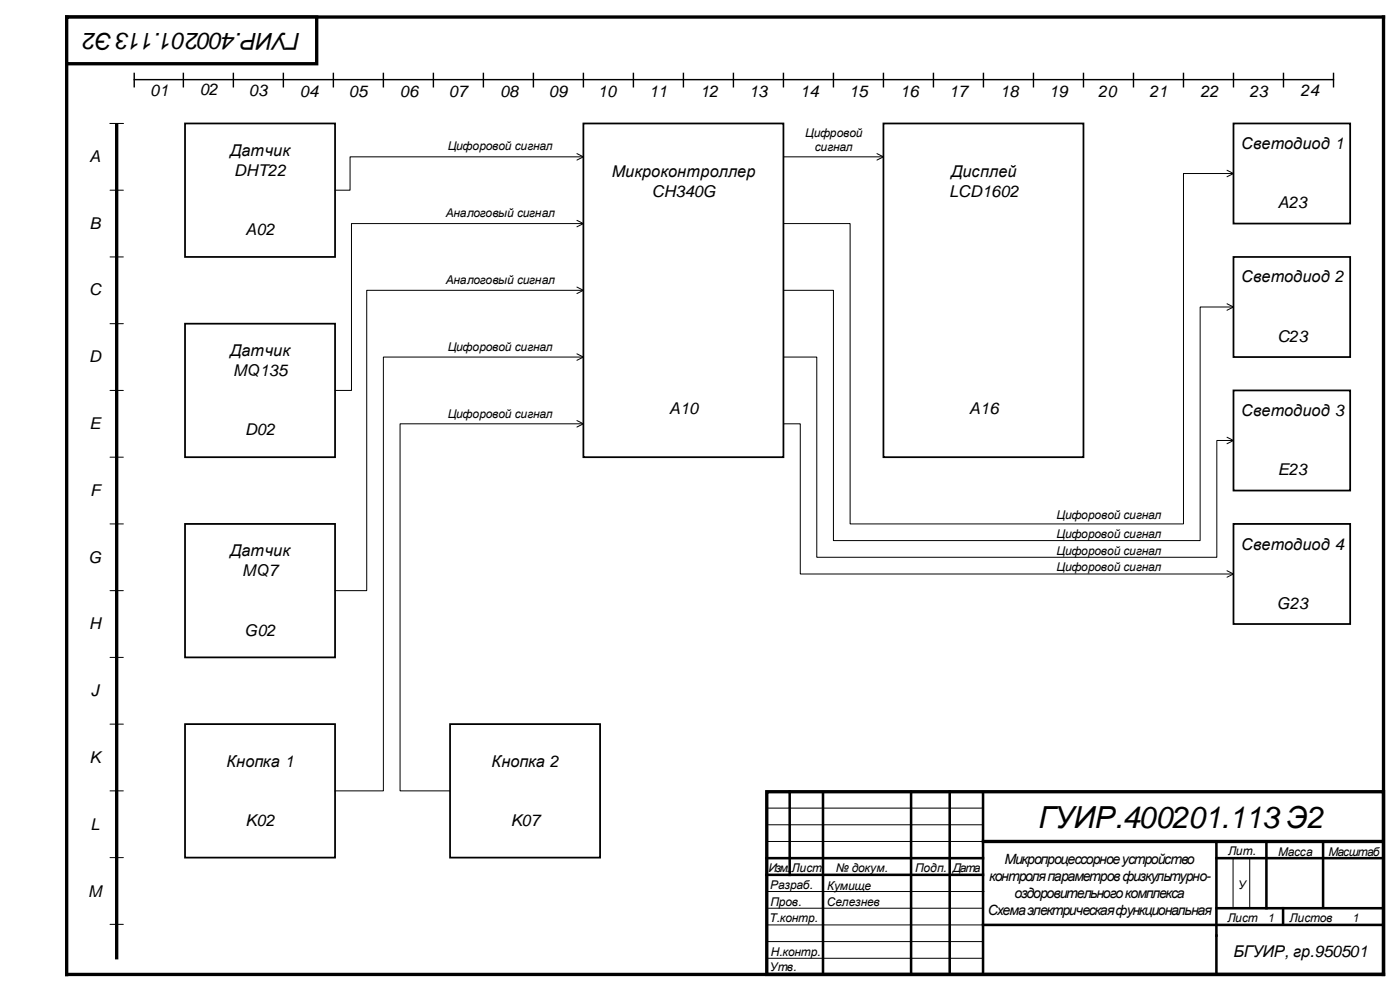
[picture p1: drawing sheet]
<svg xmlns="http://www.w3.org/2000/svg" width="420mm" height="297mm" viewBox="0 0 420 297" stroke-linecap="round" stroke-linejoin="round" font-family="sans-serif">
<path d="M20 292h395v-286.9h-395v287" fill="none" stroke="#000" stroke-width="1"/>
<path d="M20 5.1h75v14h-75z" fill-rule="evenodd" fill="#fff"/>
<path d="M20 5.1h75v14h-75zM230 237.3h185v54.7h-185zM295 252.2h119.9" fill="none" stroke="#000" stroke-width="1"/>
<path d="M415 27v4" fill="none" stroke="#000" stroke-width=".42"/>
<g fill="none" stroke="#000" stroke-width=".76">
<path d="M236.9 237.2v25M246.9 237.3v54.6M273.3 237.3v54.5M284.9 237.2v54.7M294.9 237.3v54.6M229.9 257.2h65M364.9 257.2h50M364.9 252.5v39.4M379.9 252.5v19.7M396.9 252.3v19.7M229.9 262.2h65M294.9 277.2h120"/>
<path d="M364.9 272.2h50M384.9 272.2v4.9"/>
</g>
<path d="M229.9 252.2h65M229.9 247.2h65M229.9 242.2h65M369.9 257.2v14.8M374.9 257.2v14.5M229.9 272.2h65M229.9 277.2h65M230.1 267.2h65M229.9 282.2h65M229.9 287.2h65" fill="none" stroke="#000" stroke-width=".3"/>
<path d="M175 37h60v100h-60z" fill-rule="evenodd" fill="#fff"/>
<path d="M175 37h60v100h-60z" fill="none" stroke="#000" stroke-width=".53"/>
<path d="M55.5 217h45v40h-45z" fill-rule="evenodd" fill="#fff"/>
<path d="M55.5 217h45v40h-45z" fill="none" stroke="#000" stroke-width=".53"/>
<path d="M135 217h45v40h-45z" fill-rule="evenodd" fill="#fff"/>
<path d="M135 217h45v40h-45z" fill="none" stroke="#000" stroke-width=".53"/>
<path d="M265 37h60v100h-60z" fill-rule="evenodd" fill="#fff"/>
<path d="M265 37h60v100h-60z" fill="none" stroke="#000" stroke-width=".53"/>
<path d="M370 37h35v30h-35z" fill-rule="evenodd" fill="#fff"/>
<path d="M370 37h35v30h-35z" fill="none" stroke="#000" stroke-width=".53"/>
<path d="M370 77h35v30h-35z" fill-rule="evenodd" fill="#fff"/>
<path d="M370 77h35v30h-35z" fill="none" stroke="#000" stroke-width=".53"/>
<path d="M370 117h35v30h-35z" fill-rule="evenodd" fill="#fff"/>
<path d="M370 117h35v30h-35z" fill="none" stroke="#000" stroke-width=".53"/>
<path d="M370 157h35v30h-35z" fill-rule="evenodd" fill="#fff"/>
<path d="M370 157h35v30h-35z" fill="none" stroke="#000" stroke-width=".53"/>
<path d="M235 47h30M263 46l2 1-2 1" fill="none" stroke="#000" stroke-width=".3"/>
<path d="M55.5 37h45v40h-45z" fill-rule="evenodd" fill="#fff"/>
<path d="M55.5 37h45v40h-45z" fill="none" stroke="#000" stroke-width=".53"/>
<path d="M55.5 97h45v40h-45z" fill-rule="evenodd" fill="#fff"/>
<path d="M55.5 97h45v40h-45z" fill="none" stroke="#000" stroke-width=".53"/>
<path d="M55.5 157h45v40h-45z" fill-rule="evenodd" fill="#fff"/>
<path d="M55.5 157h45v40h-45z" fill="none" stroke="#000" stroke-width=".53"/>
<g fill="none" stroke="#000" stroke-width=".3">
<path d="M33 37h4M33 57h4M173.1 46l1.9 1-1.9 1M175 47h-70v10h-4.5M368.1 51l1.9 1-1.9 1M370 52h-15v105h-100v-90h-20M33 77h4M173.1 66l1.9 1-1.9 1M175 67h-69.6v50h-4.9M33 97h4M173.1 86l1.9 1-1.9 1M175 87h-65v90h-9.5"/>
<path d="M235 87h15v75h110v-70h10M368.1 91l1.9 1-1.9 1M33 117h4M173.1 106l1.9 1-1.9 1M175 107h-60v130h-14.5M235 107h10v60h120v-35h5M33 137h4M173.1 126l1.9 1-1.9 1M175 127h-55v110h15M235 127h5.1v45h129.9M368.1 131l1.9 1-1.9 1M33 157h4"/>
<path d="M33 177h4M368.1 171l1.9 1-1.9 1M33 197h4M33 217h4M33 237h4M33 257h4M33 277h4"/>
</g>
<path d="M35 37.4v249.6" fill="none" stroke="#000" stroke-width="1"/>
<g fill="none" stroke="#000" stroke-width=".42">
<path d="M40.3 23.9h359.7M40.3 22v4M55 22v4M70 22v4M85 22v4M100 22v4M115 22v4M130 22v4M145 22v4M160 22v4M175 22v4M190 22v4"/>
<path d="M205 22v4M220 22v4M235 22v4M250 22v4M265 22v4M280 22v4M295 22v4M310 22v4M325 22v4M340 22v4M355 22v4M370 22v4"/>
<path d="M385 22v4M400 22v4"/>
</g>
<text font-size="9.1" x="311.5" y="248">ГУИР.400201.113 Э2</text>
<text font-size="7" x="90" y="9.9" transform="rotate(-180 90 9.9)">ГУИР.400201.113 Э2</text>
<g font-size="4.9">
<text x="45.1" y="28.9">01</text>
<text x="59.9" y="28.6">02</text>
<text x="74.6" y="28.7">03</text>
<text x="89.9" y="29.1">04</text>
<text x="104.7" y="29.1">05</text>
<text x="120" y="28.9">06</text>
<text x="134.7" y="29.1">07</text>
<text x="150" y="29.1">08</text>
<text x="164.7" y="29.1">09</text>
<text x="179.3" y="28.9">10</text>
<text x="194.7" y="29.1">11</text>
<text x="210" y="29.1">12</text>
<text x="224.7" y="29.1">13</text>
<text x="240" y="29.1">14</text>
<text x="254.7" y="29.1">15</text>
<text x="270" y="28.9">16</text>
<text x="284.7" y="29.1">17</text>
<text x="300.1" y="29.1">18</text>
<text x="314.8" y="29.1">19</text>
<text x="329.4" y="28.9">20</text>
<text x="344.8" y="29.1">21</text>
<text x="360.1" y="29.1">22</text>
<text x="374.8" y="29.1">23</text>
<text x="390.1" y="28.8">24</text>
<text x="69" y="46.7">Датчик</text>
<text x="372.3" y="44.6">Светодиод 1</text>
<text x="26.9" y="48.5">A</text>
<text x="70.2" y="52.6">DHT22</text>
<text x="183.5" y="53">Микроконтроллер</text>
<text x="285.3" y="53">Дисплей</text>
<text x="195.5" y="58.9">CH340G</text>
<text x="284.7" y="58.9">LCD1602</text>
<text x="383.3" y="62.4">A23</text>
<text x="26.9" y="68.5">B</text>
<text x="73.6" y="70.4">A02</text>
<text x="26.7" y="88.5">C</text>
<text x="372.3" y="84.6">Светодиод 2</text>
<text x="69" y="106.7">Датчик</text>
<text x="383.2" y="102.4">C23</text>
<text x="26.7" y="108.6">D</text>
<text x="69.9" y="112.6">MQ135</text>
<text x="200.7" y="124.1">A10</text>
<text x="290.7" y="124.1">A16</text>
<text x="372.3" y="124.7">Светодиод 3</text>
<text x="26.9" y="128.6">E</text>
<text x="73.5" y="130.4">D02</text>
<text x="383.3" y="142.5">E23</text>
<text x="27" y="148.6">F</text>
<text x="69" y="166.7">Датчик</text>
<text x="372.3" y="164.7">Светодиод 4</text>
<text x="26.6" y="168.6">G</text>
<text x="72.7" y="172.7">MQ7</text>
<text x="383" y="182.5">G23</text>
<text x="26.7" y="188.6">H</text>
<text x="73.4" y="190.5">G02</text>
<text x="27.3" y="208.6">J</text>
<text x="26.9" y="228.6">K</text>
<text x="67.9" y="229.8">Кнопка 1</text>
<text x="147.4" y="229.8">Кнопка 2</text>
<text x="27.1" y="248.7">L</text>
<text x="73.6" y="247.6">K02</text>
<text x="153.2" y="247.6">K07</text>
<text x="26.5" y="268.7">M</text>
<text x="370" y="286.9">БГУИР, гр.950501</text>
</g>
<g font-size="4.2">
<text x="296.7" y="264">контроля параметров физкультурно-</text>
<text x="301.4" y="258.9">Микропроцессорное устройство</text>
<text x="304.4" y="269.1">оздоровительного комплекса</text>
<text x="296.3" y="274.1">Схема электрическая функциональная</text>
</g>
<g font-size="3.6">
<text x="241.5" y="41">Цифровой</text>
<text x="134.3" y="45.1">Цифоровой сигнал</text>
<text x="244.4" y="45.2">сигнал</text>
<text x="133.7" y="65.1">Аналоговый сигнал</text>
<text x="133.7" y="85.1">Аналоговый сигнал</text>
<text x="134.3" y="105.1">Цифоровой сигнал</text>
<text x="134.3" y="125.1">Цифоровой сигнал</text>
<text x="316.9" y="155.6">Цифоровой сигнал</text>
<text x="316.9" y="161.2">Цифоровой сигнал</text>
<text x="316.9" y="166.2">Цифоровой сигнал</text>
<text x="316.9" y="171.2">Цифоровой сигнал</text>
<text x="368.4" y="256.2">Лит.</text>
<text x="383.4" y="256.5">Масса</text>
<text x="398.5" y="256.5">Масштаб</text>
<text x="230.5" y="261.3">Изм.</text>
<text x="237.5" y="261.3">Лист</text>
<text x="250.7" y="261.4">№ докум.</text>
<text x="274.5" y="261.3">Подп.</text>
<text x="285.8" y="261.3">Дата</text>
<text x="231.1" y="266.4">Разраб.</text>
<text x="248.1" y="266.7">Кумище</text>
<text x="371.4" y="266.5">У</text>
<text x="231.1" y="271.4">Пров.</text>
<text x="248" y="271.5">Селезнев</text>
<text x="230.8" y="276.4">Т.контр.</text>
<text x="368.2" y="276.3">Лист</text>
<text x="380.2" y="276.3">1</text>
<text x="386.8" y="276.3">Листов</text>
<text x="405.6" y="276.3">1</text>
<text x="231.2" y="286.4">Н.контр.</text>
<text x="231" y="291.1">Утв.</text>
</g>
</svg>
